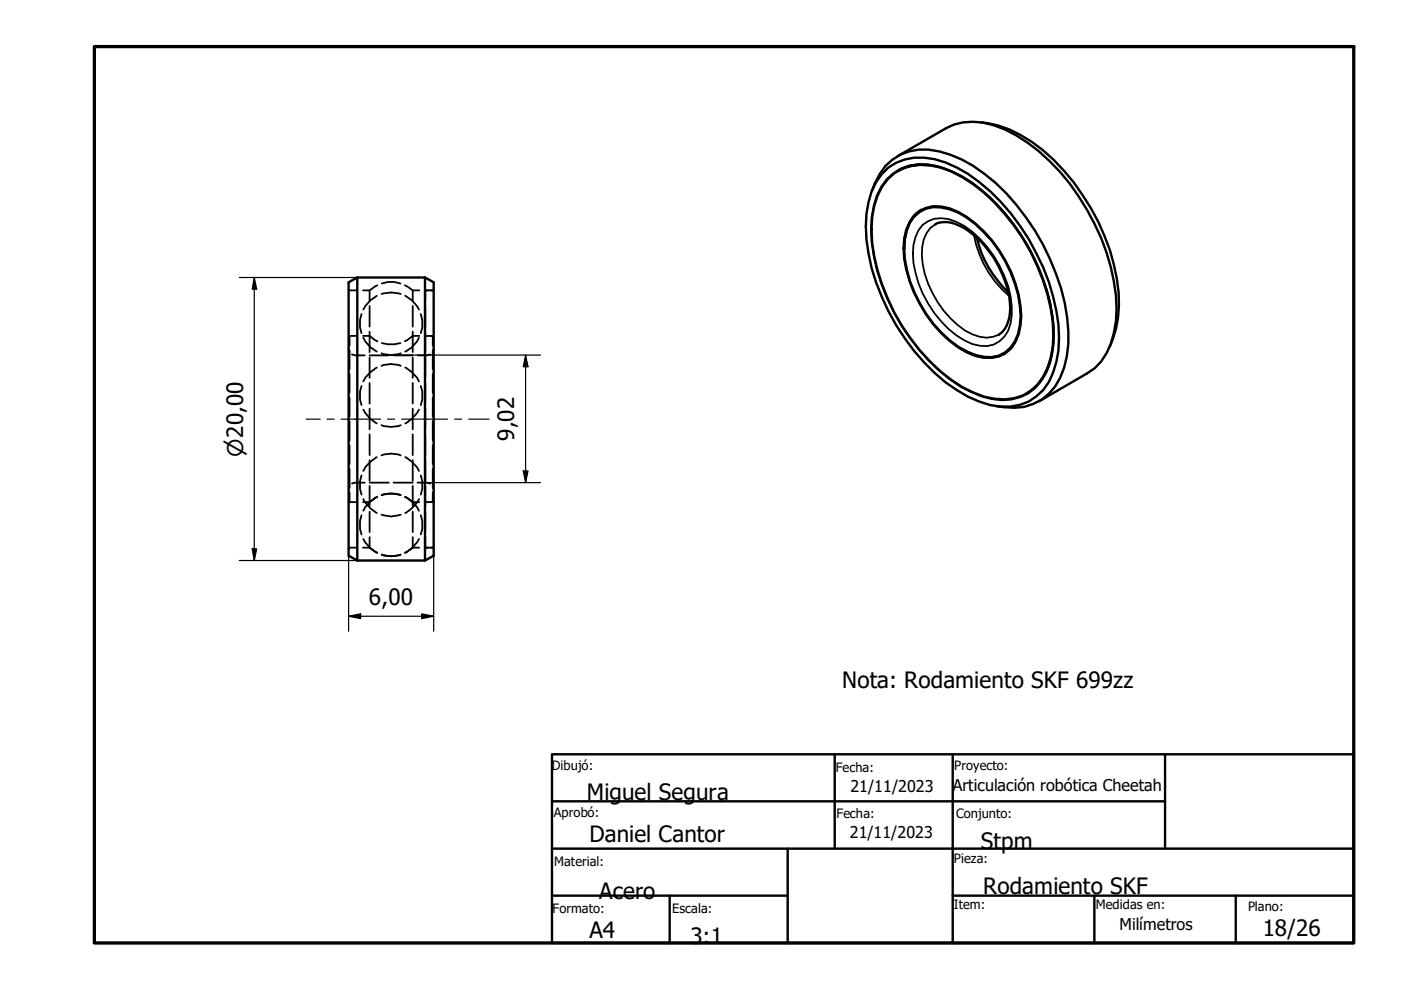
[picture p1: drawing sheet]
<svg xmlns="http://www.w3.org/2000/svg" width="297mm" height="210mm" viewBox="0 0 297 210" stroke-linecap="round" stroke-linejoin="round" font-family="sans-serif">
<!-- layer: Visible fina (ISO) -->
<path d="M188 38a10.3 10.3 0 0 1 10.9-2.7 28.6 28.6 0 0 1 13.5 9.1 45.5 45.5 0 0 1 10.7 22.5 24.9 24.9 0 0 1-.5 10.2 10.2 10.2 0 0 1-10.2 7.8 19.7 19.7 0 0 1-11.2-4.6 44 44 0 0 1-16.4-29 19.9 19.9 0 0 1 2-11.7zM195.6 47.7a6.2 6.2 0 0 1 7.2-.7 21.5 21.5 0 0 1 10.1 11.5 15.5 15.5 0 0 1 .8 11.6 5.6 5.6 0 0 1-5.9 3.2 14 14 0 0 1-8.2-5.1 23 23 0 0 1-6.1-14.4 8.7 8.7 0 0 1 2.1-6.1zM198.2 47.6a6.1 6.1 0 0 0-2.7 4.8 20.5 20.5 0 0 0 7.6 16.5 10.1 10.1 0 0 0 6.1 2.7l1.4-.2 1.2-.4M206.5 49.8a21.7 21.7 0 0 0 7.4 12.9" fill="none" stroke="#000" stroke-width=".38"/>
<!-- layer: Visible (ISO) -->
<g fill="none" stroke="#000" stroke-width=".51">
<path d="M186.9 36.9a11.1 11.1 0 0 1 11.3-3.1 29 29 0 0 1 14 9 48.1 48.1 0 0 1 12.2 26 21.2 21.2 0 0 1-2 12.2 10.3 10.3 0 0 1-10.2 5.2 20.6 20.6 0 0 1-9.3-3.5 44.3 44.3 0 0 1-16-19.8 37 37 0 0 1-3.2-17.6 15 15 0 0 1 3.2-8.4zM188.2 38a9.6 9.6 0 0 1 9-2.9 19.6 19.6 0 0 1 9.2 4 43.5 43.5 0 0 1 16.8 29.1 19.3 19.3 0 0 1-2.1 11.8 9.6 9.6 0 0 1-10.2 4.6 24.7 24.7 0 0 1-13.7-7.9 44 44 0 0 1-12.3-25.2 19.6 19.6 0 0 1 2.1-11.9zM190.3 33.1l10.2-5.9a12.3 12.3 0 0 1 10.3-.6 34 34 0 0 1 13.9 9.8 46.8 46.8 0 0 1 12 29 19.3 19.3 0 0 1-3.2 11.2l-1.4 1.5-1.6 1.1-10.2 5.9M190.4 36.2a11 11 0 0 1 9.9-.4 32.6 32.6 0 0 1 14.5 11.7 41.5 41.5 0 0 1 8.6 23.5 14.8 14.8 0 0 1-4.3 11.5l-1.4 .9M208 25.9a23.6 23.6 0 0 1 13 5.9 46.9 46.9 0 0 1 16.2 30.2 23 23 0 0 1-1.9 11.4M75.8 58.8l-1.9 1.1v57.9l1.9 1M75.8 58.8v60M75.8 58.8h14.3M90.1 58.8l1.8 1.1v57.9l-1.8 1h-14.3M90.1 58.8v60M184.9 40.4a12.9 12.9 0 0 1 6-7.6 11.8 11.8 0 0 1 8.2-.7 29.3 29.3 0 0 1 14.3 8.9 49.3 49.3 0 0 1 12.9 26.3 21.1 21.1 0 0 1-2.6 14.7 11 11 0 0 1-10.8 4.3l-1.6-.2M193.7 45.8a6.9 6.9 0 0 1 7.6-1.6 23 23 0 0 1 11.9 11.1 22.9 22.9 0 0 1 3.1 13.8 7.5 7.5 0 0 1-4.5 6.4 8.8 8.8 0 0 1-6.8-.8 27.2 27.2 0 0 1-13.4-22.1 10.4 10.4 0 0 1 2.1-6.8z"/>
<path d="M193.9 45.9a6.1 6.1 0 0 1 5.6-1.9 14.7 14.7 0 0 1 9 5.2 27.4 27.4 0 0 1 7.9 17.8 9.3 9.3 0 0 1-3.3 7.7 7 7 0 0 1-6.3 .6 22.2 22.2 0 0 1-11.8-11 23.8 23.8 0 0 1-3.2-13.7l.5-1.8 .6-1.6zM195.3 44.5a7.7 7.7 0 0 0-3.5 6.3l-.1 1.9M198.2 47.6a5.4 5.4 0 0 1 5.2 .3 21 21 0 0 1 10 12.7 11.4 11.4 0 0 1-.3 9l-1.3 1.4M207.1 50.3a23.4 23.4 0 0 0 6.6 11.6M204 74.1a10.6 10.6 0 0 0 7.7 1.4l1.2-.5"/>
</g>
<!-- layer: Oculto (ISO) -->
<g fill="none" stroke="#000" stroke-width=".38">
<path d="M73.9 74l.2 .6M73.9 61.4l.1 .1M74 71.3l-.1 .1M74 61.6h1.5M74.1 71.2v2.1M74.1 74.3v4M74.1 79.3v4M74.1 71.2l-.1 .1M74.1 71.2h1.4M74.6 75.2l.6 .1h2.1M76.6 66.6l-.3 1.3v1.5l.3 1.2M77 71.2h1.4l1.6 1.2"/>
<path d="M77 61.6h1.4M77 71.6a6.1 6.1 0 0 0 2.9 2.9M78.4 75.3h4M78.4 61.6v2.2M78.4 64.9v4.4M78.4 70.3v4.3M78.4 75.8v4.3M79.9 77.9a7.1 7.1 0 0 0-2.9 3M79.9 62.7a7.1 7.1 0 0 0-2.9 2.9M80 60.5l-1.6 1.1M80.9 77.6a5.6 5.6 0 0 1 4.1 0M80.9 62.3a6.7 6.7 0 0 1 4.1 0"/>
<path d="M80.9 74.9a5.6 5.6 0 0 0 4.1 0M81 72.7l1.2 .3h1.4l1.3-.3M81 60.1l1.2-.3h1.4l1.3 .3M83.4 75.3h4.1M85.9 60.5l1.6 1.1M85.9 77.9a6.7 6.7 0 0 1 2.9 3M85.9 62.7a6.7 6.7 0 0 1 2.9 2.9M87.5 61.6v2.2M87.5 64.9v4.4M87.5 70.3v4.3M87.5 75.8v4.3M87.5 61.6h1.4"/>
<path d="M88.8 71.6a5.9 5.9 0 0 1-2.9 2.9M88.9 71.2h-1.4l-1.6 1.2M89.2 66.6l.3 1.3v1.5l-.3 1.2M90.2 71.2h1.7M90.2 64.9v4.4M90.2 70.3v4.3M90.2 75.8v4.3M91.2 75.2l-.6 .1h-2.1M91.8 74.3v4M91.8 79.3v4M91.8 71.3v2M91.9 71.3v.1"/>
<path d="M91.9 74l-.1 .6M91.9 61.4v.1M91.9 61.6h-1.7v2.2M74.1 84.3v4.1M74.1 89.3v4.1M74.1 94.4v4M74.1 99.4v4.1M76.6 81.8l-.3 1.2v1.7l.3 1.2M77 86.8a7.1 7.1 0 0 0 2.9 3M78.4 81.2v4.4M78.4 86.6v4.4M78.4 92.1v4.4"/>
<path d="M78.4 97.6v4.4M79.9 96.9a7.1 7.1 0 0 0-2.9 3M80.9 96.6a5.6 5.6 0 0 1 4.1 0M80.9 90.1a5.6 5.6 0 0 0 4.1 0M85.9 96.9a6.7 6.7 0 0 1 2.9 3M87.5 81.2v4.4M87.5 86.6v4.4M87.5 92.1v4.4M87.5 97.6v4.4M88.8 86.8a6.7 6.7 0 0 1-2.9 3M89.2 81.8l.3 1.2v1.7l-.3 1.2M90.2 81.2v4.4"/>
<path d="M90.2 86.6v4.4M90.2 92.1v4.4M90.2 97.6v4.4M91.8 84.3v4.1M91.8 89.3v4.1M91.8 94.4v4M91.8 99.4v4.1M73.9 106.3h.1M74 116.2l-.1 .1M74 106.4l.1 .1M74 116.1h1.5M74.1 103l-.2 .7"/>
<path d="M74.1 104.4v2.1M74.1 106.5h1.4M76.6 109.3l-.3 1.2v1.6l.3 1.2M76.6 100.8l-.3 1.2v1.6l.3 1.3M77 116.1h1.4M77 114.3a7.1 7.1 0 0 0 2.9 2.9M77 105.8a7.1 7.1 0 0 0 2.9 2.9M77.3 102.3h-2.1l-.6 .2M78.4 116.1l1.6 1.1M78.4 102.3h4M78.4 103v4.4M78.4 108.5v4.3"/>
<path d="M78.4 113.9v2.2M79.9 105.4a7.1 7.1 0 0 0-2.9 2.9M80 105.4l-.5 .2-1.1 .9h-1.4M80.9 105a5.6 5.6 0 0 1 4.1 0M80.9 117.6a5.6 5.6 0 0 0 4.1 0M80.9 109.1a5.6 5.6 0 0 0 4.1 0M81 104.9l1.2-.2h1.4l1.3 .2M81 117.6l1.2 .3h1.4l1.3-.3M83.4 102.3h4.1M85.9 105.4l.5 .2 1.1 .9h1.4M85.9 105.4a6.7 6.7 0 0 1 2.9 2.9M87.5 116.1l-1.6 1.1"/>
<path d="M87.5 103v4.4M87.5 108.5v4.3M87.5 113.9v2.2M87.5 116.1h1.4M88.5 102.3h2.1l.6 .2M88.8 114.3a6.7 6.7 0 0 1-2.9 2.9M88.8 105.8a6.7 6.7 0 0 1-2.9 2.9M89.2 109.3l.3 1.2v1.6l-.3 1.2M89.2 100.8l.3 1.2v1.6l-.3 1.3M90.2 106.5h1.7M90.2 113.9v2.2h1.7M90.2 103v4.4"/>
<path d="M90.2 108.5v4.3M91.8 103l.1 .7M91.8 104.4v2M91.9 116.2v.1M91.9 106.3h.1"/>
</g>
<!-- layer: Borde (ISO) -->
<path d="M20 9.9h267v190h-267z" fill="none" stroke="#000" stroke-width=".7"/>
<path d="M117 159.9h170v40h-170zM177 159.9v20M202 159.9v40M247 159.9v20M117 169.9h130M117 179.9h170M167 179.9v20M117 189.9h50M142 189.9v10M202 189.9h85M232 189.9v10M262 189.9v10" fill="none" stroke="#000" stroke-width=".51"/>
<!-- layer: Eje (ISO) -->
<path d="M64.9 88.9h3M69.3 88.9h1.6M72.3 88.9h8.4M82.2 88.9h1.5M85.2 88.9h9.7M96.4 88.9h1.5M99.4 88.9h4.3" fill="none" stroke="#000" stroke-width=".25"/>
<!-- layer: Cota (ISO) -->
<g fill="none" stroke="#000" stroke-width=".25">
<path d="M50.7 58.8h25.1M53.9 58.8l.5 2.5h-.9zM53.9 58.8v60M82.9 75.3h31.7M111.4 75.3l.6 2.5h-1.1zM111.4 75.3v27M110.9 99.9h1.1l-.6 2.4zM50.7 118.8h25.1M53.5 116.4h.9l-.5 2.4zM73.9 117.8v16M90.6 102.3h24M91.9 117.8v16"/>
<path d="M73.9 130.7l2.6-.6v1.1zM73.9 130.7h18M89.4 130.1l2.5 .6-2.5 .5z"/>
</g>
<g fill="#000">
<path d="M53.9 58.8l.5 2.5h-.9z" fill-rule="evenodd"/>
<path d="M111.4 75.3l.6 2.5h-1.1z" fill-rule="evenodd"/>
<path d="M110.9 99.9h1.1l-.6 2.4z" fill-rule="evenodd"/>
<path d="M53.5 116.4h.9l-.5 2.4z" fill-rule="evenodd"/>
<path d="M73.9 130.7l2.6-.6v1.1z" fill-rule="evenodd"/>
<path d="M89.4 130.1l2.5 .6-2.5 .5z" fill-rule="evenodd"/>
</g>
<g font-size="4.8">
<text x="109" y="93.5" transform="rotate(-90 109 93.5)">9,02</text>
<text x="78.2" y="128.2">6,00</text>
<text x="178.6" y="145.9">Nota: Rodamiento SKF 699zz</text>
<text x="124.4" y="169.6">Miguel Segura</text>
<text x="125" y="178.5">Daniel Cantor</text>
<text x="208" y="180">Stpm</text>
<text x="127" y="190.6">Acero</text>
<text x="208.5" y="189.6">Rodamiento SKF</text>
<text x="125" y="199">A4</text>
<text x="146.4" y="200.1">3:1</text>
<text x="267.7" y="198.5">18/26</text>
</g>
<text font-size="4.6" x="51.6" y="96.8" transform="rotate(-90 51.6 96.8)">⌀20,00</text>
<g font-size="3.4">
<text x="180.3" y="167.9">21/11/2023</text>
<text x="202" y="167.7">Articulación robótica Cheetah</text>
<text x="180.1" y="177.6">21/11/2023</text>
<text x="237.4" y="197.1">Milímetros</text>
</g>
<g font-size="2.7">
<text x="117" y="163.4">Dibujó:</text>
<text x="177.2" y="163.6">Fecha:</text>
<text x="202.3" y="163.3">Proyecto:</text>
<text x="117.4" y="173.3">Aprobó:</text>
<text x="177.4" y="173.5">Fecha:</text>
<text x="202.7" y="173.5">Conjunto:</text>
<text x="117.5" y="183.6">Material:</text>
<text x="202.2" y="183">Pieza:</text>
<text x="117.2" y="193.6">Formato:</text>
<text x="142.5" y="193.6">Escala:</text>
<text x="202.2" y="192.6">Item:</text>
<text x="232.3" y="192.7">Medidas en:</text>
<text x="264.6" y="193.1">Plano:</text>
</g>
</svg>
